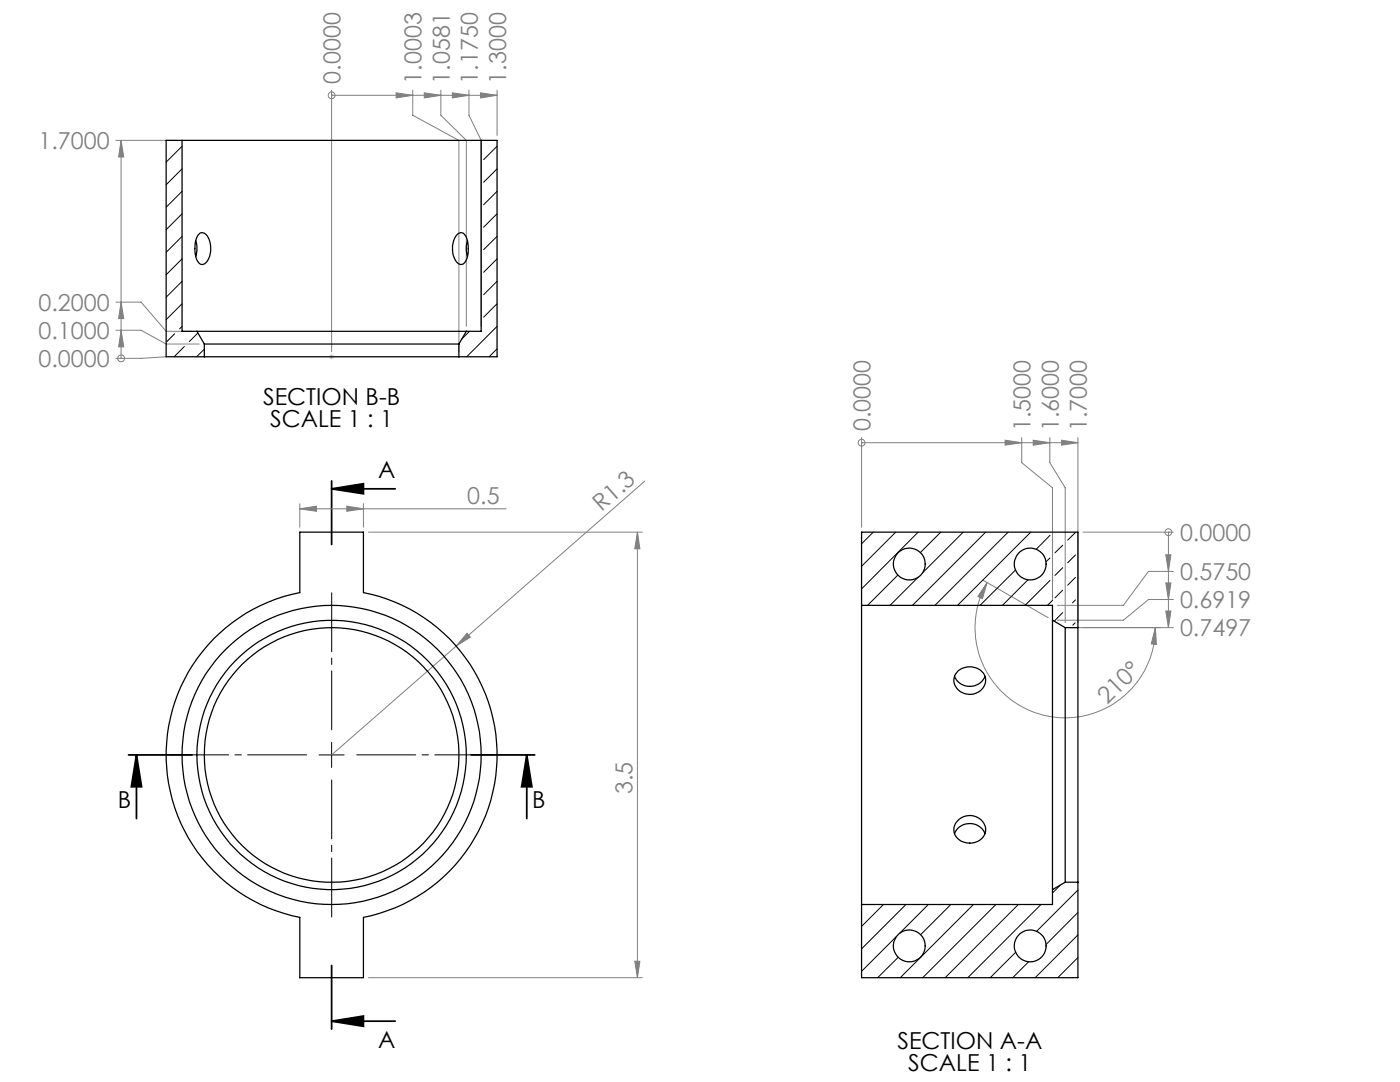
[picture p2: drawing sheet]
<svg xmlns="http://www.w3.org/2000/svg" width="279mm" height="216mm" viewBox="0 0 279 216" stroke-linecap="round" stroke-linejoin="round" font-family="sans-serif">
<path d="M66.2 97.5h12.7M66.2 96v12.7M66.2 97.5l6.3-1v2zM25.6 150.6h12.7M27.2 150.6l1.1 6.4h-2.1zM27.2 150.6v12.7M94 150.6h12.7M105.1 150.6l1.1 6.4h-2.1zM105.1 150.6v12.7M66.2 192.7v12.7M66.2 203.8h12.7M66.2 203.8l6.3-1.1v2.1z" fill="none" stroke="#000" stroke-width=".35"/>
<g fill="none" stroke="#808080" stroke-width=".2">
<path d="M66.2 19h.1M66.2 18v52.2M66.2 19h33M79.1 18.5l3.3 .5-3.3 .5zM82.4 18v5l9.2 5v42.2M84.7 18.5l3.3 .5-3.3 .5zM88 18v5l5.1 5v37.1M90.3 18.5l3.3 .5-3.3 .5zM93.6 18v5l2.4 5v37.1M95.9 18.5l3.3 .5-3.3 .5zM99.2 18v9M23.1 28h12.2"/>
<path d="M24.2 28v43.5M24.2 28l.5 3.3h-1zM23.1 65.9h5.1l5 2.8h6.6M23.1 60.3h5.1l5 5.8h5.1M24.2 65.9l.5 3.3h-1zM24.2 60.3l.5 3.3h-1zM24.2 71.5h.1M33.2 71.2l-5 .3h-5.1M128.7 96l-37.6 32.9M171.9 88.3h.1M171.9 87.3v17.9M171.9 88.3h43.2"/>
<path d="M200.6 87.8l3.3 .5-3.3 .5zM203.9 87.3v5l6.1 5v22.5M206.2 87.8l3.3 .5-3.3 .5zM209.5 87.3v5l3.1 5v26.9M211.8 87.8l3.3 .5-3.3 .5zM215.1 87.3v36.9M59.8 101.5l3.3-.5v1zM59.8 100.5v4.7M59.8 101.5h41.2M69.2 101l3.3 .5-3.3 .5zM72.5 100.5v4.7M73.5 106.2h54.7"/>
<path d="M127.2 106.2v88.9M127.2 106.2l.5 3.3h-1zM196.1 115.7l13.1 7.6M197 116.2l-.9 3.3-.9-.5zM197 116.2a18 18 0 0 0 10.9 26.4 18 18 0 0 0 22.7-17.4M216.1 106.2h18.1M232.7 110.7h1l-.5 3.3zM232.7 116.3h1l-.5 3.3zM233.2 106.2v19M233.2 106.2h.1M234.2 114h-5l-5 6.8h-13.2M234.2 119.6h-5l-5 4.2h-13.2"/>
<path d="M91.1 128.9l-24.9 21.7M93.2 126.4l.7 .7-2.8 1.8zM213.6 125.2h20.6M230.6 125.2l.2 3.4-1-.1zM232.7 121.9h1l-.5 3.3zM73.5 195.1h54.7M126.7 191.8h1l-.5 3.3z"/>
<circle cx="66.2" cy="19" r=".68"/>
<circle cx="24.2" cy="71.5" r=".68"/>
<circle cx="171.9" cy="88.3" r=".68"/>
<circle cx="233.2" cy="106.2" r=".68"/>
</g>
<path d="M65.7 71.2h1M65.8 70.8l.7 .7M66.2 70.7v1M66.5 70.8l-.7 .7" fill="none" stroke="#c0c0c0" stroke-width=".2"/>
<path d="M61.2 150.6h-27.3M66.2 145.6v-27.3M66.2 155.6v27.4M71.2 150.6h27.3" fill="none" stroke="#000" stroke-width=".2" stroke-dasharray="15.2 1.3 1.3 1.3" stroke-dashoffset="3.5"/>
<path d="M63.7 150.6h5M66.2 148.1v5" fill="none" stroke="#000" stroke-width=".2"/>
<g fill="#000">
<path d="M66.2 97.5l6.3-1v2zM66.2 203.8l6.3-1.1v2.1z"/>
<path d="M105.1 150.6l1.1 6.4h-2.1zM27.2 150.6l1.1 6.4h-2.1z"/>
</g>
<g fill="#808080">
<path d="M93.2 126.4l.7 .7-2.8 1.8z"/>
<path d="M232.7 110.7h1l-.5 3.3zM232.7 116.3h1l-.5 3.3zM232.7 121.9h1l-.5 3.3zM24.2 65.9l.5 3.3h-1zM24.2 60.3l.5 3.3h-1zM24.2 28l.5 3.3h-1z"/>
<path d="M200.6 87.8l3.3 .5-3.3 .5zM206.2 87.8l3.3 .5-3.3 .5zM211.8 87.8l3.3 .5-3.3 .5zM79.1 18.5l3.3 .5-3.3 .5zM84.7 18.5l3.3 .5-3.3 .5zM90.3 18.5l3.3 .5-3.3 .5zM95.9 18.5l3.3 .5-3.3 .5z"/>
<path d="M69.2 101l3.3 .5-3.3 .5zM59.8 101.5l3.3-.5v1z"/>
<path d="M230.6 125.2l.2 3.4-1-.1zM197 116.2l-.9 3.3-.9-.5z"/>
<path d="M127.2 106.2l.5 3.3h-1zM126.7 191.8h1l-.5 3.3z"/>
</g>
<g fill="none" stroke="#000" stroke-width=".25">
<path d="M36.3 28h59.7M36.3 28h-3.1v43.2h7.6M36.3 28v38.1h3M96 28h3.2v43.2h-7.6M96 28v38.1h-2.9M39.1 48a5 5 0 0 1 0 3.2M39.5 46.9a1.13 1.13 0 0 1 1.2-.4 1.13 1.13 0 0 1 .8 .8 4.5 4.5 0 0 1-.6 5.3 1.11 1.11 0 0 1-1.7-.9 6.6 6.6 0 0 1 .3-4.8zM91.3 46.7a1.01 1.01 0 0 1 1.7 .5 5.4 5.4 0 0 1-.5 5.4 1.26 1.26 0 0 1-1.7-.9 4.5 4.5 0 0 1 .5-5zM93.3 48a5 5 0 0 0 0 3.2M39.3 66.1h53.8M39.3 66.1l1.5 2.6M40.8 68.7h50.8"/>
<path d="M40.8 71.2h50.8M40.8 68.7v2.5M91.6 68.7v2.5M93.1 66.1l-1.5 2.6M59.8 106.2h12.7v12.1a33 33 0 0 1 26.7 32.4 33 33 0 0 1-26.7 32.4v12h-12.7v-12a33 33 0 0 1-26.6-32.4 33 33 0 0 1 26.6-32.4zM171.9 120.8v59.7M171.9 120.8v-14.6h43.2v19M171.9 120.8h38.1v3M190.5 134.9a3.3 3.3 0 0 0 3 2.1 3.3 3.3 0 0 0 3.1-2.1M191.3 133.8a3.4 3.4 0 0 1 5.4 1.7 3.2 3.2 0 0 1-3.1 3.1 3.2 3.2 0 0 1-3.2-3l.3-1.1zM210 123.8v53.7M210 123.8l2.6 1.4"/>
<path d="M212.6 125.2v50.8M212.6 125.2h2.5M215.1 125.2v50.8M190.5 166.3a3.3 3.3 0 0 1 3-2 3.3 3.3 0 0 1 3.1 2M191.4 163.5a3.2 3.2 0 0 1 3.4-.5 3.2 3.2 0 0 1 1.9 2.7 3.3 3.3 0 0 1-3 2.5 3.3 3.3 0 0 1-3.3-2.2 2.64 2.64 0 0 1 1-2.5zM210 177.5v3h-38.1M212.6 176h2.5M212.6 176l-2.6 1.5M215.1 176v19.1h-43.2v-14.6"/>
<circle cx="181.5" cy="112.5" r="3.2"/>
<circle cx="205.6" cy="112.5" r="3.2"/>
<circle cx="66.2" cy="150.7" r="26.9"/>
<circle cx="66.2" cy="150.7" r="29.8"/>
<circle cx="66.2" cy="150.7" r="25.4"/>
<circle cx="181.5" cy="188.7" r="3.2"/>
<circle cx="205.6" cy="188.7" r="3.2"/>
</g>
<g fill="none" stroke="#000" stroke-width=".2">
<path d="M36.3 29.2l-3.1 3.1M36.3 33.7l-3.1 3.2M36.3 38.2l-3.1 3.1M99.2 29.2l-2.7 2.7M99.2 33.7l-2.7 2.7M99.2 38.2l-2.7 2.7M36.3 42.7l-3.1 3.1M36.3 47.2l-3.1 3.1M36.3 51.6l-3.1 3.2M36.3 56.1l-3.1 3.2M99.2 42.7l-2.7 2.6M99.2 47.2l-2.7 2.6"/>
<path d="M99.2 51.6l-2.7 2.7M99.2 56.1l-2.7 2.7M34.9 66.6l-1.6 1.6M36.3 60.6l-3.1 3.2M36.3 65.1l-.5 .5M36.8 69.1l-2.1 2.1M39.5 66.4l-1.7 1.8M40.8 69.7l-1.6 1.5M93.7 66.1l-1.6 1.6M99.2 60.6l-2.7 2.7M99.2 65.1l-6.1 6.1M99.2 69.6l-1.6 1.6"/>
<path d="M174.3 106.2l-2.4 2.3M178.8 106.2l-6.9 6.8M179.2 114.8l-6.1 6M183.2 106.2l-11.3 11.3M183.2 115.2l-5.6 5.6M187.7 106.2l-4 4M192.2 106.2l-8.1 8.1M196.7 106.2l-14.6 14.6M201.2 106.2l-14.6 14.6M202.7 113.7l-7.1 7.1M205.2 115.7l-5.1 5.1M205.7 106.2l-14.6 14.6"/>
<path d="M209.5 106.8l-2.7 2.8M209.5 115.8l-4.9 5M209.5 111.3l-.8 .8M210 119.8l-.9 1M212.1 113.3l-1.6 1.5M212.1 117.8l-1.6 1.5M212.1 108.8l-1.6 1.5M214.6 106.3l-1.5 1.5M214.6 110.7l-1.5 1.6M214.6 115.2l-1.5 1.6M214.6 119.7l-.6 .6M212.1 122.2l-1.7 1.8"/>
<path d="M214.6 124.3l-.5 .4M211.6 176.6l-1.6 1.6M215.1 177.6l-8.2 8.2M176.3 180.5l-4.4 4.4M178.9 186.8l-7 7M179.2 191l-4 4.1M180.8 180.5l-8.9 8.8M185.3 180.5l-5.7 5.7M189.8 180.5l-6.1 6M194.3 180.5l-14.6 14.6M198.8 180.5l-14.7 14.6M202.7 190l-5.1 5.1"/>
<path d="M203.2 180.5l-14.6 14.6M205.3 191.9l-3.2 3.2M207.8 180.5l-14.7 14.6M215.1 182.1l-6.3 6.4M215.1 186.5l-8.5 8.6M215.1 191.1l-4 4"/>
</g>
<g font-size="4.7" fill="#808080">
<text x="68" y="16.7" transform="rotate(-90 68 16.7)">0.0000</text>
<text x="84.1" y="16.7" transform="rotate(-90 84.1 16.7)">1.0003</text>
<text x="89.8" y="16.7" transform="rotate(-90 89.8 16.7)">1.0581</text>
<text x="95.4" y="16.7" transform="rotate(-90 95.4 16.7)">1.1750</text>
<text x="101" y="16.7" transform="rotate(-90 101 16.7)">1.3000</text>
<text x="7.7" y="29.8">1.7000</text>
<text x="7.7" y="62">0.2000</text>
<text x="7.7" y="67.6">0.1000</text>
<text x="7.7" y="73.3">0.0000</text>
<text x="173.7" y="86" transform="rotate(-90 173.7 86)">0.0000</text>
<text x="205.7" y="86" transform="rotate(-90 205.7 86)">1.5000</text>
<text x="211.3" y="86" transform="rotate(-90 211.3 86)">1.6000</text>
<text x="216.9" y="86" transform="rotate(-90 216.9 86)">1.7000</text>
<text x="93.3" y="100.5">0.5</text>
<text x="120.1" y="102.2" transform="rotate(-41 120.1 102.2)">R1.3</text>
<text x="235.5" y="107.9">0.0000</text>
<text x="235.5" y="115.8">0.5750</text>
<text x="235.5" y="121.4">0.6919</text>
<text x="235.5" y="127">0.7497</text>
<text x="221" y="140.8" transform="rotate(-44 221 140.8)">210°</text>
<text x="126.2" y="158.5" transform="rotate(-90 126.2 158.5)">3.5</text>
</g>
<g font-size="4.7">
<text x="52.5" y="80.7">SECTION B-B</text>
<text x="53.9" y="85.3">SCALE 1 : 1</text>
<text x="75.5" y="95.4">A</text>
<text x="23.5" y="161.2">B</text>
<text x="106.2" y="161.2">B</text>
<text x="75.5" y="209.1">A</text>
<text x="179.1" y="209.2">SECTION A-A</text>
<text x="181.3" y="213.8">SCALE 1 : 1</text>
</g>
</svg>
